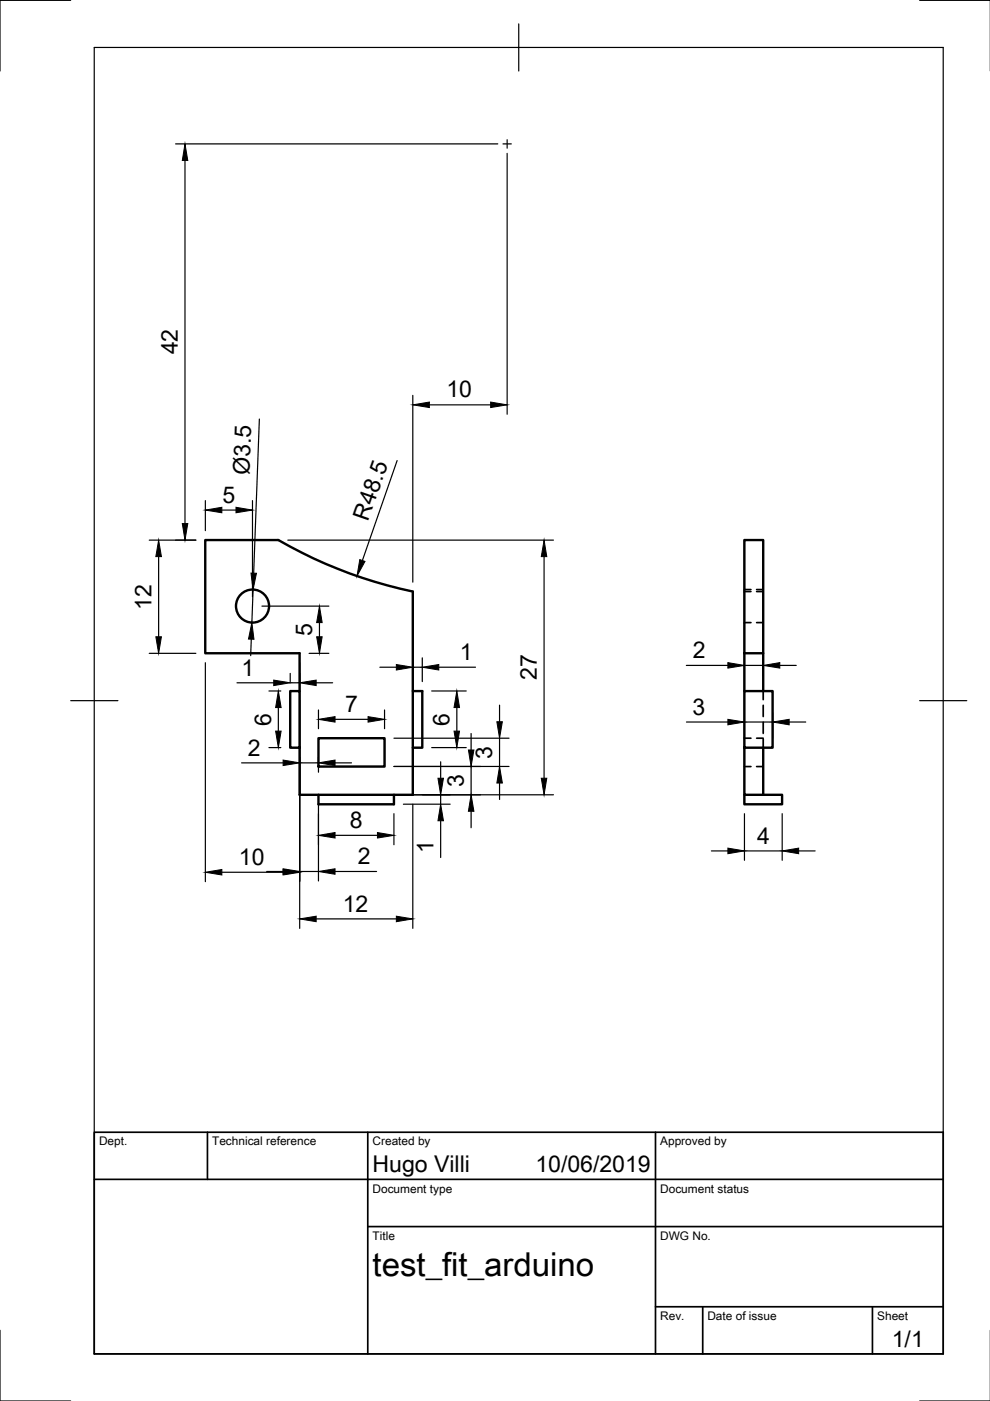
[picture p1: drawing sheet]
<svg xmlns="http://www.w3.org/2000/svg" width="210mm" height="297mm" viewBox="0 0 210 297" stroke-linecap="round" stroke-linejoin="round" font-family="sans-serif">
<!-- layer: Visible -->
<g fill="none" stroke="#000" stroke-width=".51">
<path d="M157.8 114.5h4v24h-4zM157.8 138.5v8M161.8 138.5v8M61.5 146.5h2v12h-2zM63.5 146.5v-8h-20v-24h15.5a97.7 97.7 0 0 0 28.5 10.9v21.1h2v12h-2v-12M63.5 158.5v10h4M67.5 156.5h14v6h-14zM87.5 158.5v10h-4M157.8 146.5h6v12h-6zM157.8 158.5v10h4v-10M67.5 168.5h16v2h-16zM157.8 168.5v2h8v-2h-4"/>
<circle cx="53.5" cy="128.5" r="3.5"/>
</g>
<!-- layer: Hidden -->
<g fill="none" stroke="#000" stroke-width=".36">
<path d="M157.8 125.4h1.4M157.8 132h1.4M157.8 125h1.4M160.4 125.4h1.4M160.4 132h1.4M160.4 125h1.4M157.8 156.5h1.4M160.4 156.5h1.4M161.8 146.5v1.8M161.8 149.5v2.4M161.8 153.1v2.4M161.8 156.7v1.8"/>
<path d="M157.8 162.5h1.4M160.4 162.5h1.4"/>
</g>
<!-- layer: Border -->
<path d="M15 .1h-15v15M20 10.1h180v276.9h-180zM110 5.1v10M195 .1h15M15 148.6h10M195 148.6h10M0 282.1v14.9h15M195 297h15" fill="none" stroke="#000" stroke-width=".25"/>
<!-- layer: TitleBlock -->
<path d="M20 240.1h180v46.9h-180zM20 250h180M44 240.1v9.9M78 240.1v46.9M139 240.1v46.9M78 260.1h122M139 277.1h61M149 277.1v9.9M185 277.1v9.9" fill="none" stroke="#000" stroke-width=".36"/>
<!-- layer: Center Lines -->
<path d="M106.6 30.5h1.8M107.5 29.6v1.8" fill="none" stroke="#000" stroke-width=".25"/>
<!-- layer: Dimensions -->
<g fill="none" stroke="#000" stroke-width=".25">
<path d="M37.2 30.5h68.3M39.2 34v77M107.5 32.5v55.3M55 88.8l-1.2 32.7M84.2 97.6l-7.4 21.2M87.5 83.8v39.6M91 85.8h13M31.6 114.5h9.9M33.6 118v17M43.5 106.1v6.4M47 108.1h3M53.5 106.1v20.4"/>
<path d="M61 114.5h56.3M115.4 118v47M157.8 116.5v26.6M161.8 116.5v26.6M31.6 138.5h9.9M53.3 135.5l-.2 3.5M53.7 125l-.3 7M55.5 128.5h14.2M65.5 138.5h4.2M67.7 132v3M87.5 139.5v5M89.5 139.5v5"/>
<path d="M43.5 140.5v46.4M50.2 144.8h7.8M57 158.5h2.5M57 146.5h2.5M59 150v5M61.5 142.8v1.7M61.5 144.8h2M63.5 140.5v56.3M67 144.8h3.5M67.5 150.5v4M71 152.5h7M80.5 141.5h3.5"/>
<path d="M81.5 150.5v4M83.5 156.5h24.4M87.5 141.5h2M91.5 158.5h7.3M91.5 146.5h7.3M93 141.5h7.8M96.9 150v5M99.9 155.5v3.5M105.9 149.5v3.5M105.9 156.5v6M145.5 141.1h8.8M145.5 153.1h8.8"/>
<path d="M157.8 151.1v5.4M157.8 153.1h6M157.8 141.1h4M163.8 151.1v5.4M165.3 141.1h3.5M167.3 153.1h3.5M51.2 161.7h8.8M63.5 161.7h4M67.5 160.5v3.2M67.5 170.5v16.3M71 177.1h9M71 161.7h3.5"/>
<path d="M83.5 172.5v6.6M83.5 162.5h24.4M85.5 168.5h31.8M85.5 170.5h9.9M87.5 170.5v26.3M93.4 161.5v3.5M93.4 168.5v2M93.4 174v7.8M99.9 162.5v6M99.9 172v3.5M105.9 166v3.5M157.8 172.5v9.9"/>
<path d="M165.8 172.5v9.9M47 184.9h13M56.5 184.8h3.5M63.5 184.8h4M67 194.8h17M71 184.8h8.8M150.8 180.4h3.5M157.8 180.4h8M169.3 180.4h3.5"/>
</g>
<g fill="#000" stroke="#000" stroke-width=".21">
<path d="M39.2 30.5l.6 3.5h-1.1zM87.5 85.8l3.5-.6v1.2zM104 85.2l3.5 .6-3.5 .6zM33.6 114.5l.6 3.5h-1.2zM38.7 111h1.1l-.6 3.5zM43.5 108.1l3.5-.5v1.1zM50 107.6l3.5 .5-3.5 .6zM76.3 118.6l1.1 .4-1.7 3.1zM115.4 114.5l.5 3.5h-1.1zM33 135h1.2l-.6 3.5zM53.4 132l.4 3.5h-1.1zM53.2 121.5h1.2l-.7 3.5z"/>
<path d="M67.7 128.5l.6 3.5h-1.2zM67.1 135h1.2l-.6 3.5zM58 144.2l3.5 .6-3.5 .6zM58.4 155h1.2l-.6 3.5zM59 146.5l.6 3.5h-1.2zM63.5 144.8l3.5-.6v1.2zM67.5 152.5l3.5-.6v1.2zM78 151.9l3.5 .6-3.5 .6zM84 140.9l3.5 .6-3.5 .6zM89.5 141.5l3.5-.6v1.2zM96.9 146.5l.5 3.5h-1.1zM96.3 155h1.1l-.5 3.5z"/>
<path d="M99.3 159h1.2l-.6 3.5zM105.3 153h1.2l-.6 3.5zM154.3 152.5l3.5 .6-3.5 .6zM154.3 140.5l3.5 .6-3.5 .6zM161.8 141.1l3.5-.6v1.2zM163.8 153.1l3.5-.6v1.2zM60 161.1l3.5 .6-3.5 .6zM67.5 177.1l3.5-.6v1.2zM67.5 161.7l3.5-.6v1.2zM80 176.5l3.5 .6-3.5 .6zM92.9 165h1.1l-.6 3.5zM93.4 170.5l.6 3.5h-1.1z"/>
<path d="M99.9 168.5l.6 3.5h-1.2zM105.9 162.5l.6 3.5h-1.2zM114.8 165h1.1l-.5 3.5zM154.3 179.8l3.5 .6-3.5 .6zM165.8 180.4l3.5-.6v1.2zM43.5 184.9l3.5-.6v1.2zM60 184.3l3.5 .6-3.5 .6zM60 184.2l3.5 .6-3.5 .6zM63.5 194.8l3.5-.5v1.1zM67.5 184.8l3.5-.6v1.2zM84 194.3l3.5 .5-3.5 .6z"/>
</g>
<text font-size="7" x="79" y="270.6">test_fit_arduino</text>
<g font-size="4.9">
<text x="37.7" y="75.1" transform="rotate(-90 37.7 75.1)">42</text>
<text x="94.7" y="84.3">10</text>
<text x="52.9" y="100.7" transform="rotate(-88 52.9 100.7)">Ø3.5</text>
<text x="47.2" y="106.6">5</text>
<text x="78" y="110.7" transform="rotate(-71 78 110.7)">R48.5</text>
<text x="32.1" y="129.4" transform="rotate(-90 32.1 129.4)">12</text>
<text x="66.2" y="134.9" transform="rotate(-90 66.2 134.9)">5</text>
<text x="51.2" y="143.3">1</text>
<text x="97.5" y="140">1</text>
<text x="146.9" y="139.6">2</text>
<text x="113.9" y="144.2" transform="rotate(-90 113.9 144.2)">27</text>
<text x="57.5" y="153.8" transform="rotate(-90 57.5 153.8)">6</text>
<text x="73.2" y="151">7</text>
<text x="95.3" y="153.8" transform="rotate(-90 95.3 153.8)">6</text>
<text x="146.8" y="151.5">3</text>
<text x="52.6" y="160.2">2</text>
<text x="104.4" y="160.9" transform="rotate(-90 104.4 160.9)">3</text>
<text x="98.3" y="166.9" transform="rotate(-90 98.3 166.9)">3</text>
<text x="74.2" y="175.5">8</text>
<text x="160.6" y="178.9">4</text>
<text x="50.7" y="183.4">10</text>
<text x="75.9" y="183.3">2</text>
<text x="91.9" y="180.8" transform="rotate(-90 91.9 180.8)">1</text>
<text x="72.7" y="193.3">12</text>
<text x="79" y="248.5">Hugo Villi</text>
<text x="113.5" y="248.5">10/06/2019</text>
<text x="189.1" y="285.7">1/1</text>
</g>
<g font-size="2.5">
<text x="21" y="242.9">Dept.</text>
<text x="45" y="242.9">Technical reference</text>
<text x="79" y="242.9">Created by</text>
<text x="140" y="242.9">Approved by</text>
<text x="79" y="252.8">Document type</text>
<text x="140" y="252.8">Document status</text>
<text x="79" y="262.9">Title</text>
<text x="140" y="262.9">DWG No.</text>
<text x="140" y="279.9">Rev.</text>
<text x="150" y="279.9">Date of issue</text>
<text x="186" y="279.9">Sheet</text>
</g>
</svg>
